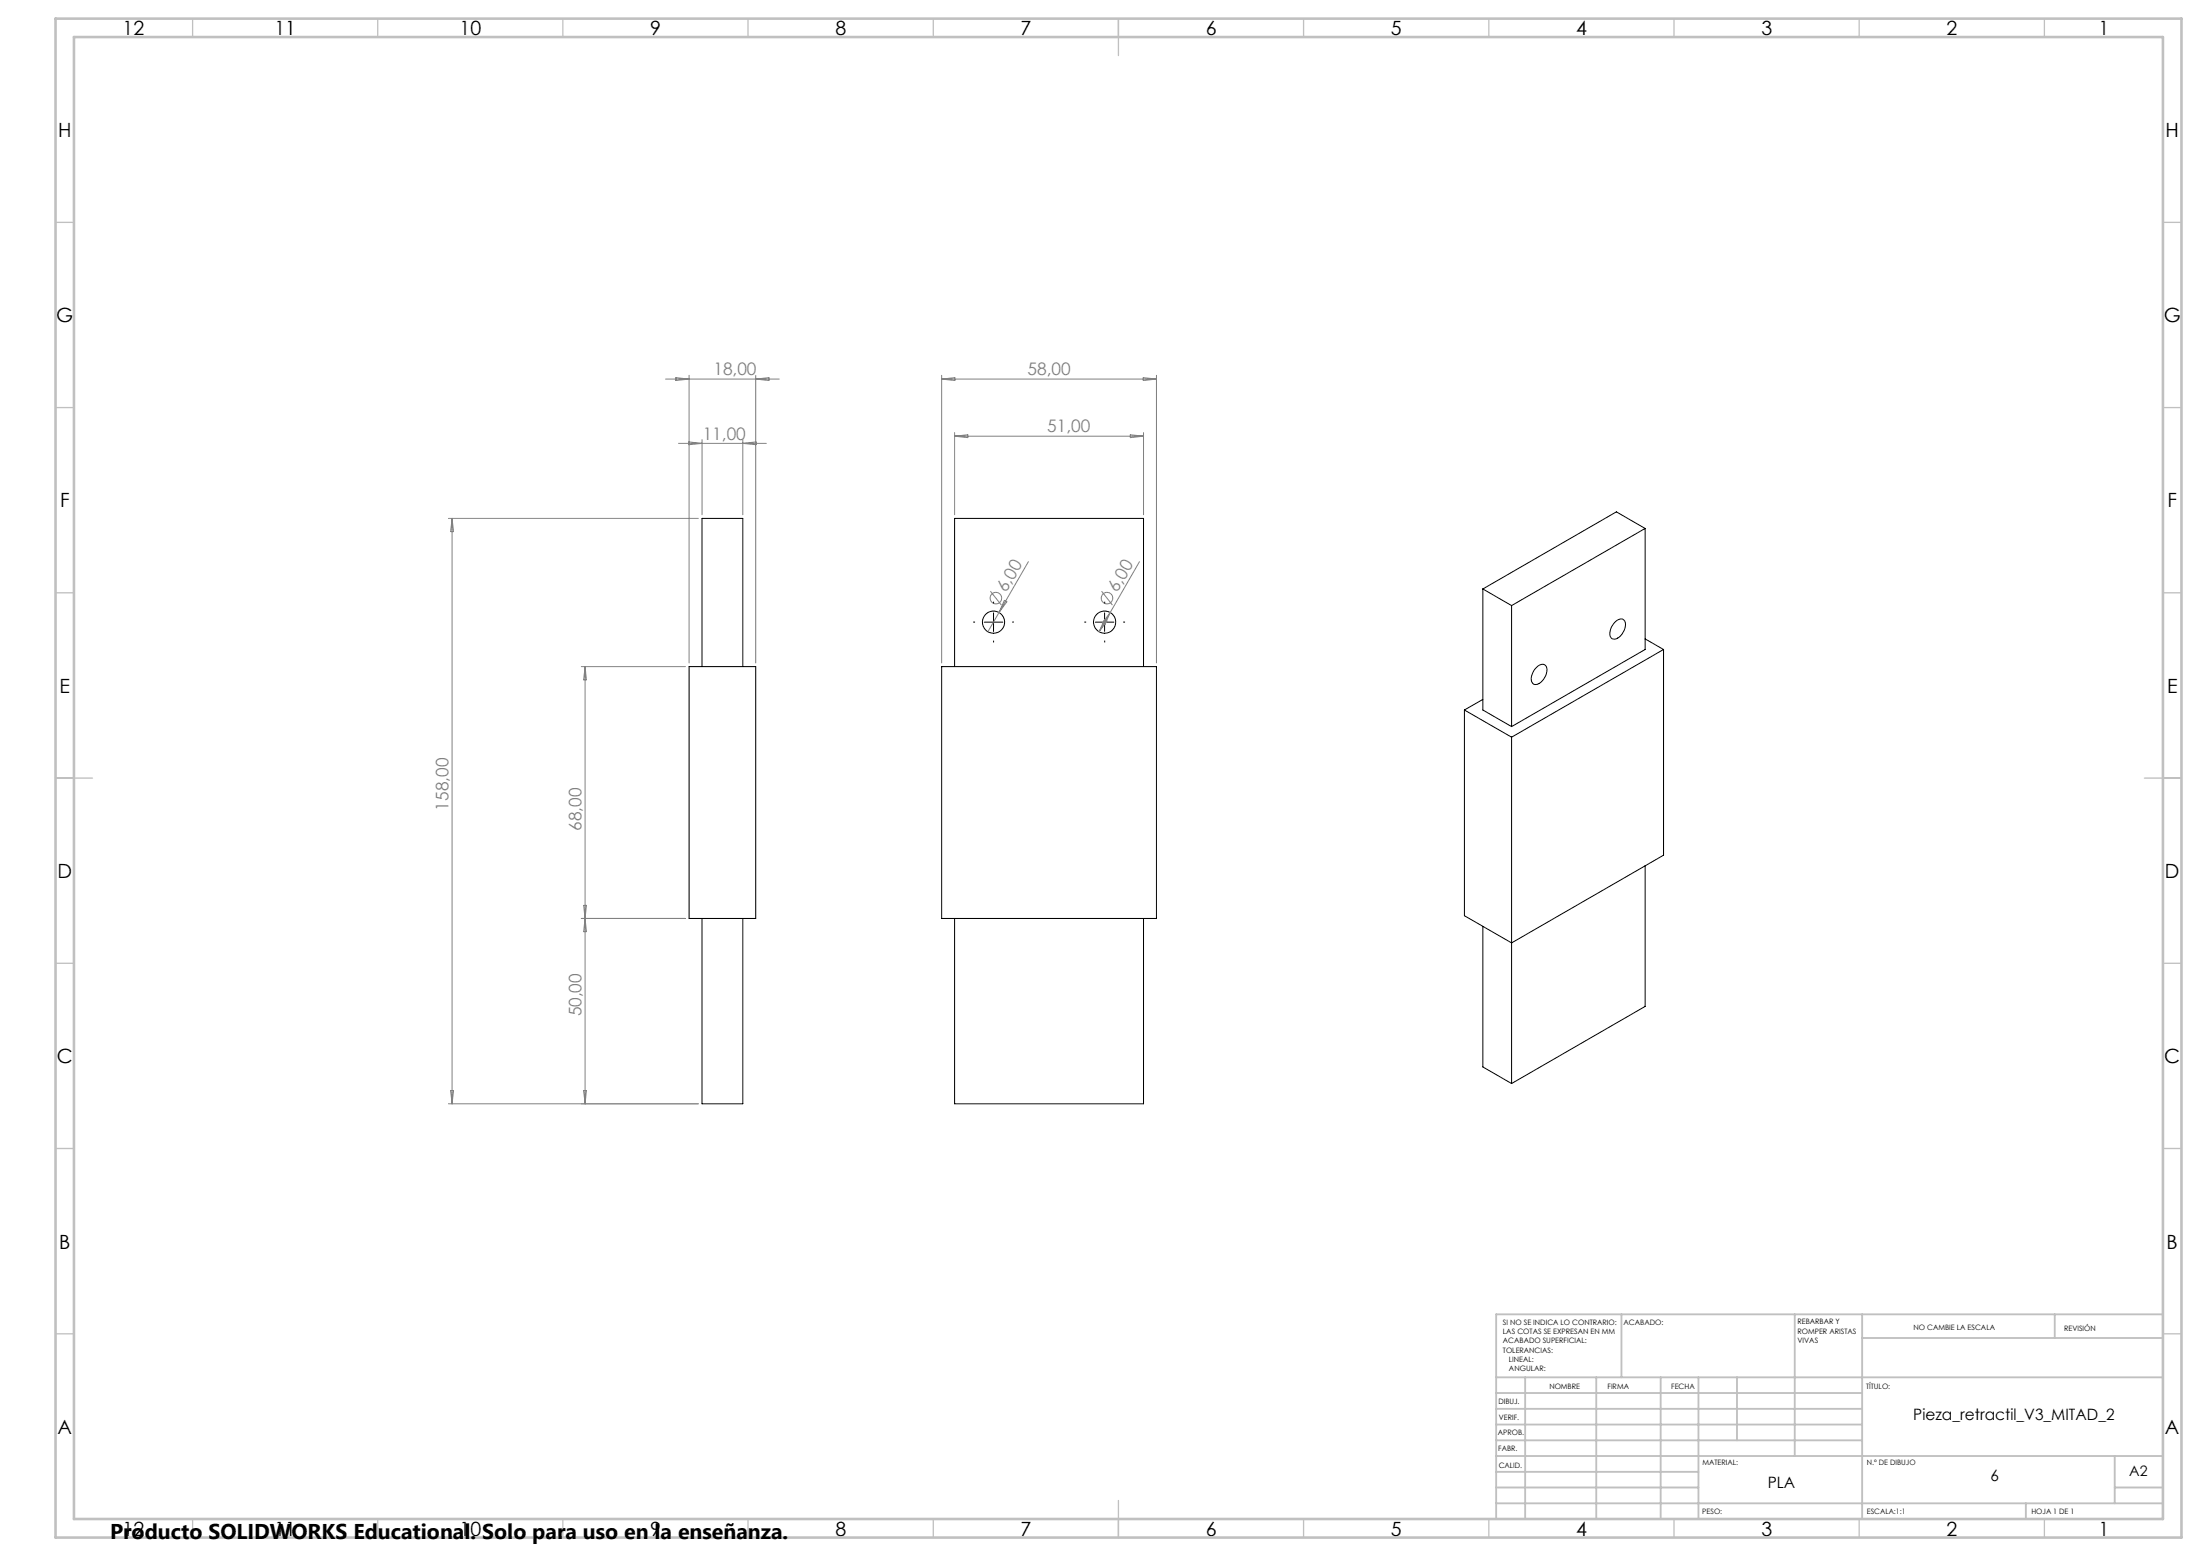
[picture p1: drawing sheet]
<svg xmlns="http://www.w3.org/2000/svg" width="594mm" height="420mm" viewBox="0 0 594 420" stroke-linecap="round" stroke-linejoin="round" font-family="sans-serif">
<g fill="none" stroke="#000" stroke-width=".27">
<path d="M400.4 159l7.7 4.5M400.4 159v32.6l7.7 4.5M444.2 142.6l-36.1 20.9M444.2 142.6v32.7l-36.1 20.8M444.2 142.6l-7.8-4.4-36 20.8M186.1 179.9h17.9v68h-17.9zM189.5 179.9v-40h11.1v40M254.2 179.9h58v68h-58zM257.7 179.9v-40h51.1v40M265.7 167.9h5.1M268.3 165.4v5M295.7 167.9h5"/>
<path d="M298.2 165.4v5M408.1 163.5v32.6M436.1 167.8l.5-.3a1.38 1.38 0 0 1 1.7-.3 1.38 1.38 0 0 1 .6 1.8 3.7 3.7 0 0 1-3.3 3.5 1.54 1.54 0 0 1-.9-2.1l.4-1.1zM444.2 172.5l5 2.8M449.2 175.3l-41.1 23.7M449.2 175.3v55.5l-41.1 23.7-12.7-7.3v-55.6M395.4 191.6l12.7 7.4M400.4 188.8l-5 2.8M408.1 199v93.5M414.9 180.1l.4-.4a1.4 1.4 0 0 1 1.8-.2 1.4 1.4 0 0 1 .6 1.7 3.9 3.9 0 0 1-3.4 3.6 2.16 2.16 0 0 1-.4-3.3zM444.2 233.7v38l-36.1 20.8M189.5 247.9v50h11.1v-50"/>
<path d="M257.7 247.9v50h51.1v-50M400.4 250v38l7.7 4.5"/>
<circle cx="268.2" cy="167.9" r="3"/>
<circle cx="298.3" cy="167.9" r="3"/>
</g>
<g fill="none" stroke="#808080" stroke-width=".27">
<path d="M179.7 102.3h30.7M182.5 101.9l3.6 .4-3.6 .4zM183.2 119.7h23.7M186 119.3l3.5 .4-3.5 .3M186.1 101.3v77.6M189.5 118.7v20.2M200.6 118.7v20.2M200.6 119.7l3.5-.4v.7zM204 101.3v77.6M204 102.3l3.6-.4v.8zM254.2 102.3h58M254.2 101.3v77.6"/>
<path d="M254.2 102.3l3.6-.4v.8zM257.7 116.8v22.1M257.7 117.7h51.1M257.7 117.7l3.6-.3v.7zM305.2 117.4l3.6 .3-3.6 .4zM308.7 101.9l3.5 .4-3.5 .4zM308.8 116.8v22.1M312.2 101.3v77.6M121.1 139.9h67.5M122.1 139.9v158M122.1 139.9l.3 3.6h-.7zM267.4 159.6l3 3.7"/>
<path d="M277.7 151.6l-8 13.7M297.4 159.6l3 3.7M307.7 151.6l-7.9 13.7M157 179.9h28.1M158 179.9v118M158 179.9l.3 3.6h-.7zM269.7 165.3l-3 5.2M271.2 162l.7 .4-2.2 2.9zM298.2 167.3l.7 .4-2.1 2.8zM299.8 165.3l-3 5.2M299.8 165.3l-1.5 3.3-.7-.4zM157.6 244.4h.7l-.3 3.5z"/>
<path d="M158 247.9l.3 3.6h-.7zM185.1 247.9h-28.1M121.1 297.9h67.5M121.7 294.4h.7l-.3 3.5zM157.6 294.4h.7l-.3 3.5z"/>
<circle cx="268.9" cy="161.5" r="1.56"/>
<circle cx="298.9" cy="161.5" r="1.57"/>
</g>
<path d="M263.3 167.9h-.5M268.3 162.9v-.5M268.3 172.9v.5M273.3 167.9h.5M293.3 167.9h-.5M298.3 162.9v-.5M298.3 172.9v.5M303.3 167.9h.5" fill="none" stroke="#000" stroke-width=".27" stroke-dasharray="15.2 1.3 1.3 1.3" stroke-linecap="butt"/>
<g fill="none" stroke="#c0c0c0" stroke-width=".35">
<path d="M52 5v5M102 5v5M152 5v5M202 5v5M252 5v5M302 5v10M352 5v5M402 5v5M452 5v5M502 5v5M552 5v5M15 60h5"/>
<path d="M584 60h5M15 110h5M584 110h5M15 160h5M584 160h5M15 210h10M579 210h10M15 260h5M584 260h5M15 310h5M584 310h5M15 360h5"/>
<path d="M584 360h5M52 410v5M102 410v5M152 410v5M202 410v5M252 410v5M302 405v10M352 410v5M402 410v5M452 410v5M502 410v5M552 410v5"/>
</g>
<g fill="none" stroke="#c0c0c0" stroke-width=".5">
<path d="M437.8 354.8v17M484.6 354.8v38.2M502.8 354.8v55.2M554.8 354.8v6.4M584 354.8h-180v55.2M404 371.8h180M404 376h98.8M411.8 371.8v38.2M431 371.8v38.2M448.4 371.8v38.2M458.6 371.8v38.2M469 371.8v17"/>
<path d="M502.8 361.2h81.2M404 388.8h98.8M404 384.5h98.8M404 380.3h98.8M404 397.3h54.6M404 393h180M571 393v12.8M404 405.8h180M404 401.5h54.6M547 405.8v4.2M571 401.5h13"/>
</g>
<path d="M15 5h574v410h-574zM20 10h564v400h-564z" fill="none" stroke="#c0c0c0" stroke-width=".7"/>
<text font-size="5.8" x="29.7" y="415.3">Producto SOLIDWORKS Educational. Solo para uso en la enseñanza.</text>
<g font-size="5.3">
<text x="33.1" y="9.5">12</text>
<text x="74.1" y="9.5">11</text>
<text x="124.1" y="9.5">10</text>
<text x="175.6" y="9.5">9</text>
<text x="225.6" y="9.5">8</text>
<text x="275.6" y="9.5">7</text>
<text x="325.6" y="9.5">6</text>
<text x="375.6" y="9.5">5</text>
<text x="425.6" y="9.5">4</text>
<text x="475.6" y="9.5">3</text>
<text x="525.6" y="9.5">2</text>
<text x="566.6" y="9.5">1</text>
<text x="15.7" y="37">H</text>
<text x="584.7" y="37">H</text>
<text x="15.2" y="87">G</text>
<text x="584.2" y="87">G</text>
<text x="16.2" y="137">F</text>
<text x="585.2" y="137">F</text>
<text x="16.1" y="187">E</text>
<text x="585.1" y="187">E</text>
<text x="15.5" y="237">D</text>
<text x="584.5" y="237">D</text>
<text x="15.4" y="287">C</text>
<text x="584.4" y="287">C</text>
<text x="16" y="337.1">B</text>
<text x="585" y="337.1">B</text>
<text x="15.5" y="387">A</text>
<text x="584.5" y="387">A</text>
<text x="33.1" y="414.5">12</text>
<text x="74.1" y="414.5">11</text>
<text x="124.1" y="414.5">10</text>
<text x="175.6" y="414.5">9</text>
<text x="225.6" y="414.5">8</text>
<text x="275.6" y="414.5">7</text>
<text x="325.6" y="414.5">6</text>
<text x="375.6" y="414.5">5</text>
<text x="425.6" y="414.5">4</text>
<text x="475.6" y="414.5">3</text>
<text x="525.6" y="414.5">2</text>
<text x="566.6" y="414.5">1</text>
</g>
<g font-size="4.7" fill="#808080">
<text x="192.6" y="101.3">18,00</text>
<text x="277.4" y="101.3">58,00</text>
<text x="189.7" y="118.6">11,00</text>
<text x="282.7" y="116.7">51,00</text>
<text x="271.7" y="160.1" transform="rotate(-60 271.7 160.1)">6,00</text>
<text x="301.7" y="160.1" transform="rotate(-60 301.7 160.1)">6,00</text>
<text x="121.1" y="218.8" transform="rotate(-90 121.1 218.8)">158,00</text>
<text x="157" y="224.3" transform="rotate(-90 157 224.3)">68,00</text>
<text x="157" y="274.4" transform="rotate(-90 157 274.4)">50,00</text>
</g>
<g font-size="4.2">
<text x="516.6" y="383.4">Pieza_retractil_V3_MITAD_2</text>
<text x="477.3" y="401.7">PLA</text>
<text x="537.5" y="399.8">6</text>
</g>
<text font-size="3.9" x="574.9" y="398.5">A2</text>
<g font-size="2">
<text x="405.8" y="357.6">SI NO SE INDICA LO CONTRARIO:</text>
<text x="438.4" y="357.6">ACABADO:</text>
<text x="485.3" y="357.5">REBARBAR Y</text>
<text x="485.3" y="360">ROMPER ARISTAS</text>
<text x="516.6" y="359">NO CAMBIE LA ESCALA</text>
<text x="557.3" y="359.2">REVISIÓN</text>
<text x="405.8" y="360.1">LAS COTAS SE EXPRESAN EN MM</text>
<text x="405.8" y="362.6">ACABADO SUPERFICIAL:</text>
<text x="405.8" y="365.1">TOLERANCIAS:</text>
<text x="485.3" y="362.5">VIVAS</text>
<text x="407.4" y="367.6">LINEAL:</text>
<text x="407.4" y="370.1">ANGULAR:</text>
<text x="418.3" y="375">NOMBRE</text>
<text x="434" y="374.9">FIRMA</text>
<text x="451.2" y="374.9">FECHA</text>
<text x="503.9" y="374.9">TÍTULO:</text>
<text x="404.6" y="379.1">DIBUJ.</text>
<text x="404.7" y="383.3">VERIF.</text>
<text x="404.4" y="387.4">APROB.</text>
<text x="404.5" y="391.8">FABR.</text>
<text x="459.6" y="395.5">MATERIAL:</text>
<text x="504.1" y="395.5">N.º DE DIBUJO</text>
<text x="404.7" y="396.1">CALID.</text>
<text x="459.6" y="408.5">PESO:</text>
<text x="504.1" y="408.6">ESCALA:1:1</text>
<text x="548.5" y="408.6">HOJA 1 DE 1</text>
</g>
</svg>
